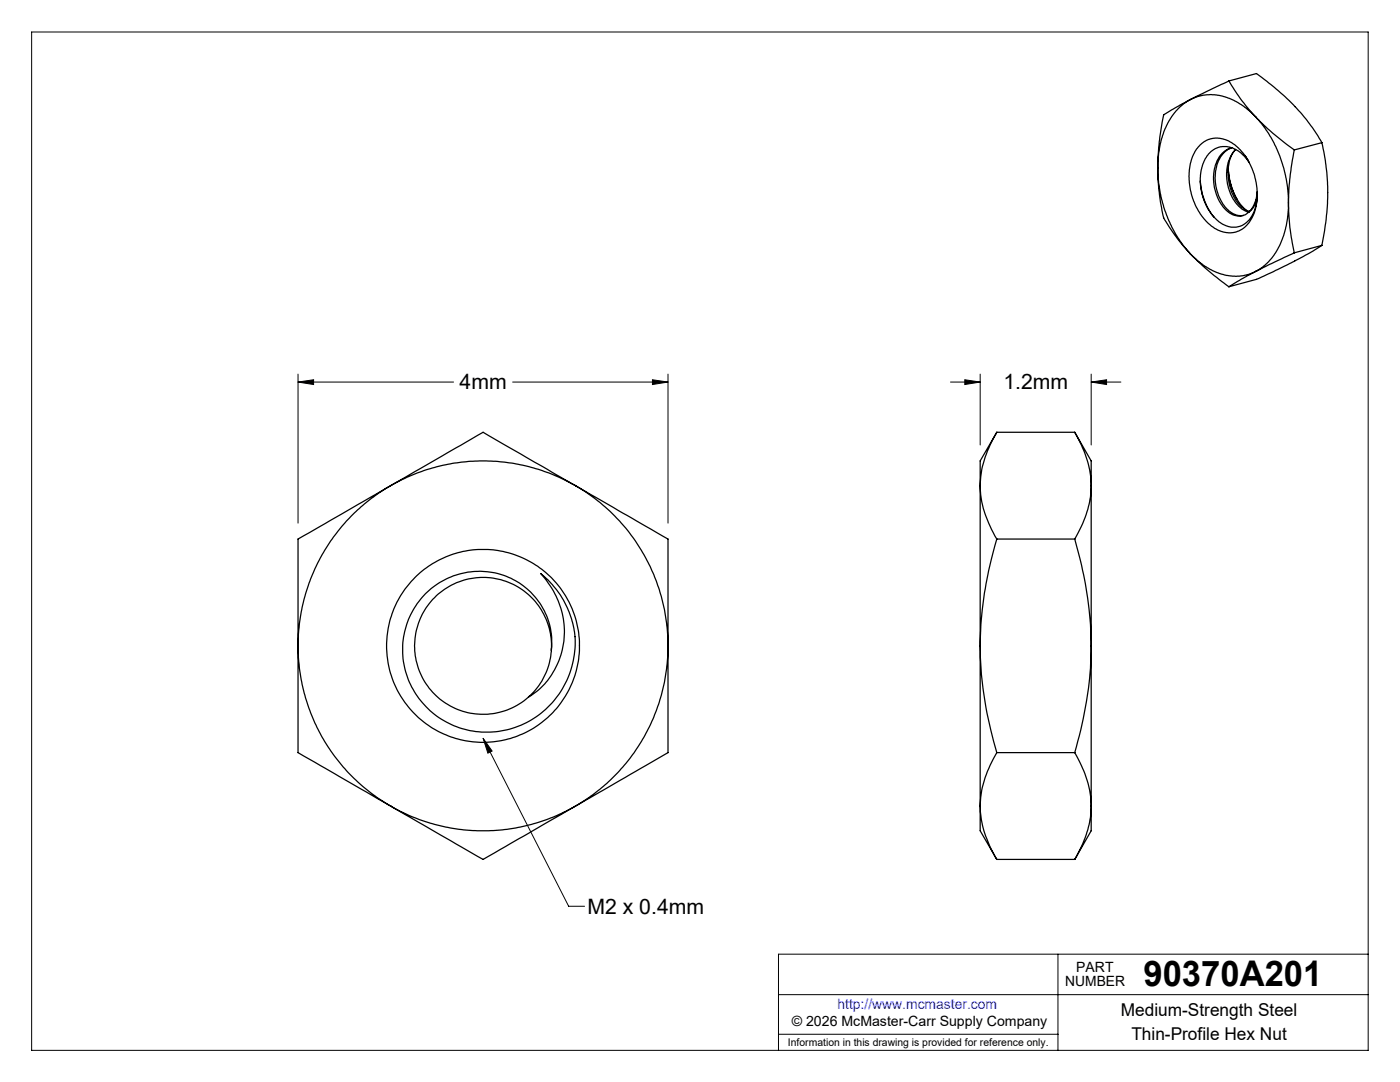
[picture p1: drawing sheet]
<svg xmlns="http://www.w3.org/2000/svg" width="279mm" height="216mm" viewBox="0 0 279 216" stroke-linecap="round" stroke-linejoin="round" font-family="sans-serif">
<g fill="none" stroke="#000" stroke-width=".2">
<path d="M6.3 6.4h266.7v203.2h-266.7zM59.5 76.2l3.1-.4v.9zM59.5 74.6v29.8M59.5 76.2h31M102.3 76.2h31M130.2 75.8l3.1 .4-3.1 .5zM133.3 74.6v29.8M189.7 76.2h5.9M192.5 75.8l3.1 .4-3.1 .5zM195.6 74.6v14.2M217.8 76.2l3-.4v.9zM217.8 76.2h5.9"/>
<path d="M217.8 74.6v14.2M96.4 147.3l1.8 2.6-.8 .4zM96.4 147.3l17.1 33.5h3.2M155.4 198.5h117.6M211.1 190.4v19.2M273 190.4h-117.6v19.2M155.4 206.4h55.7"/>
</g>
<g fill="none" stroke="#000" stroke-width=".25">
<path d="M237.6 19.9l-1.4 .8-1.4 1.3-1 1.3-1 1.7-.6 1.4-.6 2.3-.5 2.7v2.1M237.6 19.9l1.4-.6 1.8-.4h1.6l1.6 .3 2.3 .8 1.4 .8 1.6 1.3 1.3 1.3M237.6 19.9l-4.6 2.5a1.31 1.31 0 0 0-.9 1.2l-.1 .7a54.9 54.9 0 0 0-.9 9.2M245.3 16.2l5.5-1.5 2.4 1.8a40.4 40.4 0 0 1 10.6 12M245.3 16.2a37.5 37.5 0 0 0 5.3 7.2M245.3 16.2l-7.7 3.7M231.1 33.5v2.2l.5 2.9 .6 2.7 .6 1.7 1 2.2 1 1.8 1.2 1.8 1.6 1.9M231.1 33.5a44.6 44.6 0 0 0 1.1 10 39.6 39.6 0 0 0 5.4 7.2M239.5 28.9a5.1 5.1 0 0 1 6.9 0l.3 .2a12.7 12.7 0 0 1 3.2 14.3 5.1 5.1 0 0 1-8.4 1.5 12.9 12.9 0 0 1-3.3-14.1l.6-1.1zM239.5 36.1a12.8 12.8 0 0 0 2.8 7.3M245.1 34.1v.4M245.1 33.8a11.4 11.4 0 0 0 3.5 8.1"/>
<path d="M245.1 34.5a8.5 8.5 0 0 0 3.6 7.4l.6 .3M245.1 33.7v.1a13.6 13.6 0 0 0 1.8 5.9M246.4 30a8.5 8.5 0 0 0-.7 8.9 5.8 5.8 0 0 0 3.5 3.4M246.4 30a6.4 6.4 0 0 0-1.3 4.5M246.6 29.8l-.2 .2M248.5 31.1l.6 1zM249.3 32.5v-.1a5.7 5.7 0 0 0-6.1-3 6.2 6.2 0 0 0-3.6 5.8 10.3 10.3 0 0 0 4.7 9.7 4.2 4.2 0 0 0 5.9-2.5 8.9 8.9 0 0 0 .7-3.7M250.6 23.4l.6 .6a54.1 54.1 0 0 0 7.1 5.9M250.6 23.4l2.5 3.1 1.2 2.1 1.1 2.4 .8 2.6 .5 2 .3 2.5 .1 2.4M250.9 38.5a4.5 4.5 0 0 1-1.6 3.8M250.9 38.2a6.4 6.4 0 0 1-1.6 4.1M258.3 29.9a57.3 57.3 0 0 0-1.2 10.6"/>
<path d="M263.8 28.5a45.5 45.5 0 0 1 0 20.5M263.8 28.5l-5.5 1.4M237.6 50.7l1.5 1.4 1.4 1.1 2.4 1.2 1.4 .5 1.7 .2h1.7l1.5-.3 1.4-.6M237.6 50.7l.5 .5a57.2 57.2 0 0 0 7.2 6M249.3 42.3a3.2 3.2 0 0 1-4.7-.5 8.9 8.9 0 0 1-.9-10.9l.8-.8 1.3-.6a5.5 5.5 0 0 0-3.2 5.1 8.6 8.6 0 0 0 3.5 8l1.1 .4h.9M250.6 54.2l-5.3 3M257.1 40.5l-.1 2.4-.3 2.2-.5 1.8-.8 2.1-1.1 1.9-1.1 1.3-1.4 1.2-1.2 .8M257.1 40.5a43.4 43.4 0 0 0 1.2 9.9M258.3 50.4l-7.7 3.8M263.8 49l-5.6 3.2-6.9 3.3-6 1.7M263.8 49l-5.5 1.4M78 96.9a36.9 36.9 0 0 1 36.9 0"/>
<path d="M78 96.9l18.4-10.6 18.5 10.6M78 96.9a37 37 0 0 0-18.5 32M78 96.9l-18.5 10.7v21.3M114.9 96.9a37.1 37.1 0 0 1 18.4 32M114.9 96.9l18.4 10.7v21.3M195.6 96.9v32M195.6 96.9a20.3 20.3 0 0 0 3.3 10.7M198.9 86.3a21.4 21.4 0 0 0-3.3 10.6M198.9 86.3l-3.3 5.7v4.9M198.9 86.3h15.6M214.5 86.3a21.4 21.4 0 0 1 3.3 10.6M214.5 86.3l3.3 5.7v4.9"/>
<path d="M217.8 96.9v32M217.8 96.9a20.6 20.6 0 0 1-3.3 10.7M84.9 118.5a14.7 14.7 0 0 1 25 6.9 14.6 14.6 0 0 1-4.1 13.3l-.3 .4a15.5 15.5 0 0 0 5.2-20.6l-1.6-2.6-1.2-1.5a17.6 17.6 0 0 1 4.2 23.2 17.6 17.6 0 0 1-22.5 6.7 16.2 16.2 0 0 1-4.7-25.8zM198.9 107.6a74.4 74.4 0 0 0-3.3 21.3M198.9 107.6h15.6M214.5 107.6a78.4 78.4 0 0 1 3.3 21.3M59.5 128.9a36.8 36.8 0 0 0 18.5 31.9M59.5 128.9v21.3l18.5 10.6M105.6 139l-.1 .1M110 129.9a13.7 13.7 0 0 0-16.2-14.4 13.7 13.7 0 0 0-9.6 19.4 13.7 13.7 0 0 0 21.3 4.2M133.3 128.9v21.3l-18.4 10.6M133.3 128.9a36.9 36.9 0 0 1-18.4 31.9"/>
<path d="M195.6 128.9v31.9M195.6 128.9a76.9 76.9 0 0 0 3.3 21.3M217.8 128.9v31.9M217.8 128.9a77.1 77.1 0 0 1-3.3 21.3M198.9 150.2a21.4 21.4 0 0 0-3.3 10.6M198.9 150.2h15.6M214.5 150.2a21.4 21.4 0 0 1 3.3 10.6M78 160.8a36.9 36.9 0 0 0 36.9 0M78 160.8l18.4 10.7 18.5-10.7M195.6 160.8a20.6 20.6 0 0 0 3.3 10.7M195.6 160.8v5l3.3 5.7M198.9 171.5h15.6"/>
<path d="M217.8 160.8a20.6 20.6 0 0 1-3.3 10.7M217.8 160.8v5l-3.3 5.7"/>
<circle cx="96.4" cy="128.9" r="19.2"/>
</g>
<path d="M59.5 76.2l3.1-.4v.9zM130.2 75.8l3.1 .4-3.1 .5zM96.4 147.3l1.8 2.6-.8 .4zM217.8 76.2l3-.4v.9zM192.5 75.8l3.1 .4-3.1 .5z" fill="#000"/>
<text font-size="7.1" x="228.2" y="196.8">90370A201</text>
<g font-size="4.2">
<text x="91.7" y="77.7">4mm</text>
<text x="200.3" y="77.7">1.2mm</text>
<text x="117.2" y="182.4">M2 x 0.4mm</text>
</g>
<g font-size="3.5">
<text x="223.7" y="202.8">Medium-Strength Steel</text>
<text x="225.8" y="207.5">Thin-Profile Hex Nut</text>
</g>
<g font-size="2.8">
<text x="212.6" y="196.8">NUMBER</text>
<text x="214.8" y="194">PART</text>
<text x="158" y="204.8">© 2026 McMaster-Carr Supply Company</text>
</g>
<text font-size="2.8" fill="#00f" x="167.1" y="201.4">http://www.mcmaster.com</text>
<text font-size="2.1" x="157.3" y="208.6">Information in this drawing is provided for reference only.</text>
</svg>
